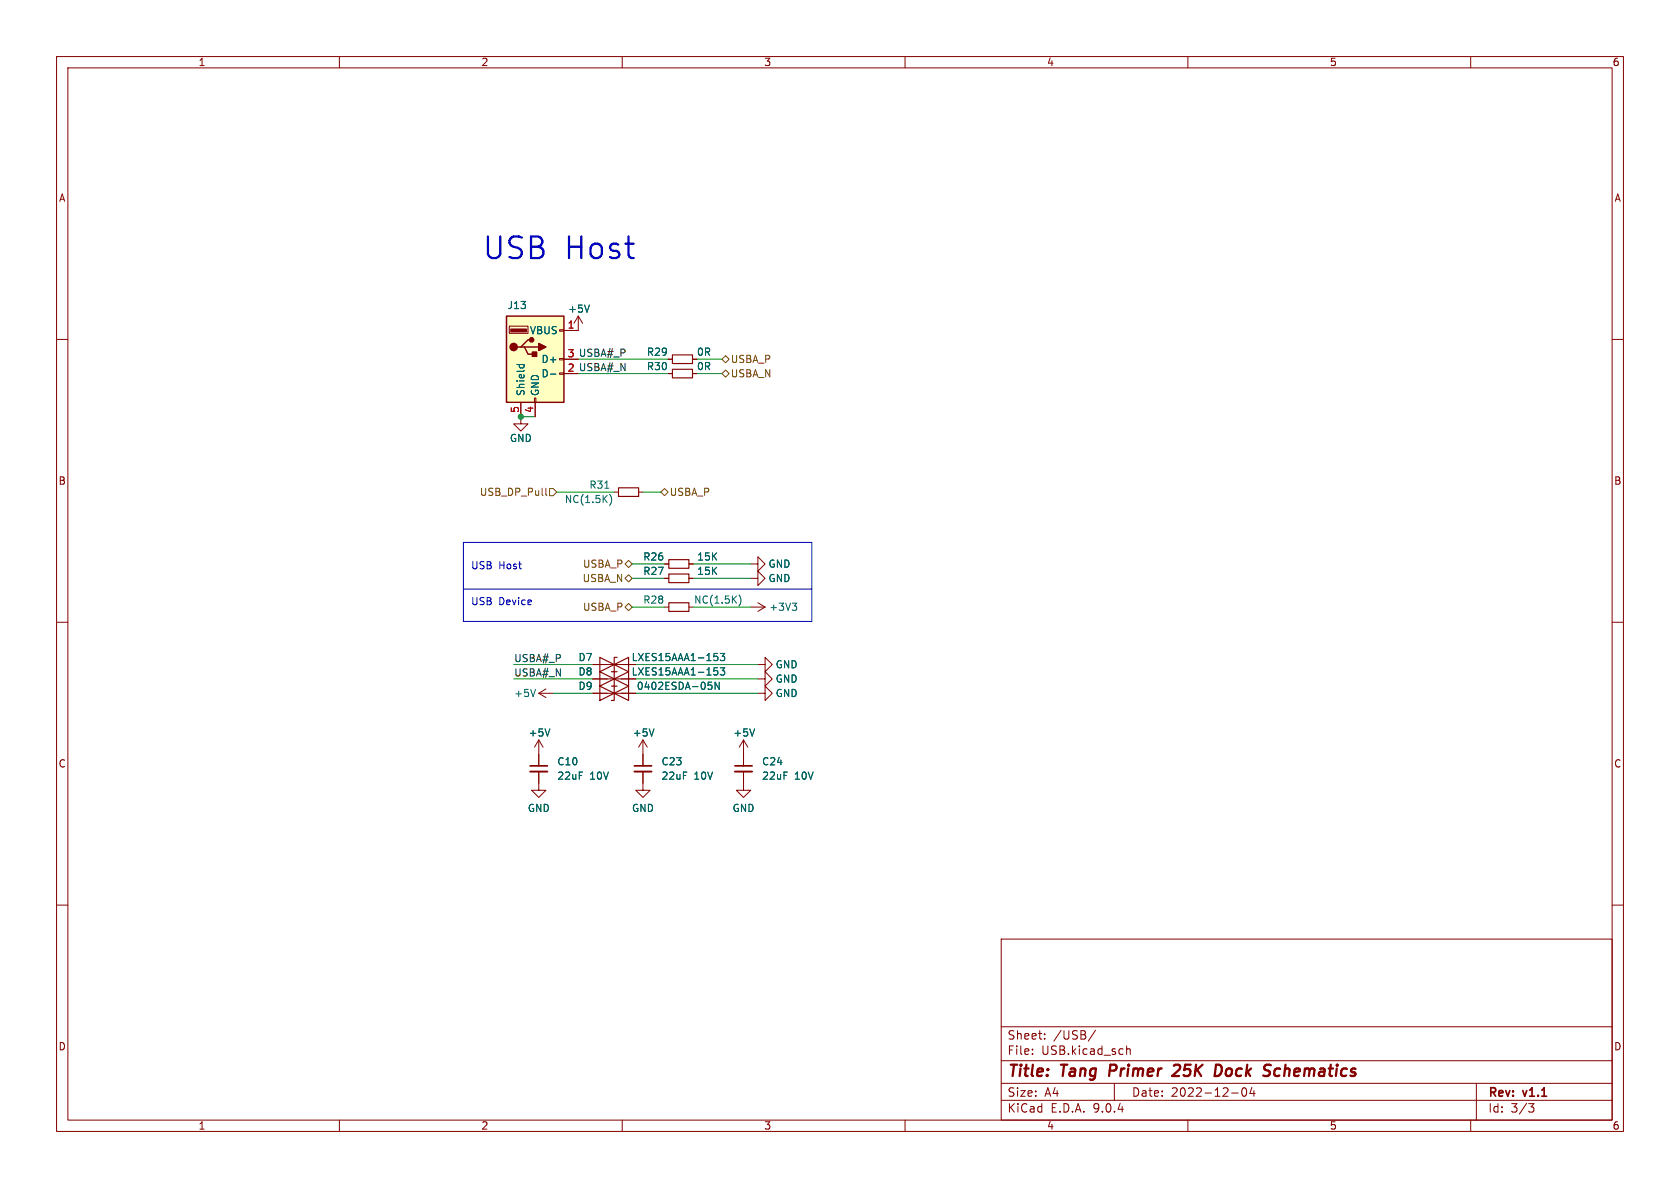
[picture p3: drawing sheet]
<svg xmlns="http://www.w3.org/2000/svg" width="297mm" height="210mm" viewBox="0 0 297 210" stroke-linecap="round" stroke-linejoin="round" font-family="sans-serif">
<g fill="none" stroke="#840000" stroke-width=".18">
<path d="M10 10h277v190h-277zM12 12h273v186h-273zM60 10v2M110 10v2M160 10v2M210 10v2M260 10v2M102.2 55.9l.8 1.3M102.2 55.9l-.7 1.3M102.2 55.9v2.5M10 60h2M92.1 73.7v1.2h1.2l-1.2 1.3-1.3-1.3h1.3"/>
<path d="M118.1 66h.8M118.1 63.5h.8M122.4 66h.8M122.4 63.5h.8M285 60h2M117.5 99.7h.7M121.8 99.7h.8M132.7 99.7h1.3v-1.3l1.3 1.3-1.3 1.3v-1.3M10 110h2M104.8 117.5h7.6M132.7 102.2h1.3v-1.2l1.3 1.2-1.3 1.3v-1.3M132.7 107.3h2.6"/>
<path d="M134 117.5h1.3v-1.3l1.2 1.3-1.2 1.2v-1.2M134 106.6l1.3 .7M135.3 107.3l-1.3 .8M285 110h2M95.2 130.8l.8 1.3M95.2 130.8l-.7 1.3M95.2 130.8v2.6M104.8 122.6h7.6M113.7 138.4v1.3h1.2l-1.2 1.3-1.3-1.3h1.3M113.7 130.8l.7 1.3M113.7 130.8l-.8 1.3M113.7 130.8v2.6"/>
<path d="M131.4 138.4v1.3h1.3l-1.3 1.3-1.2-1.3h1.2M131.4 130.8l.8 1.3M131.4 130.8l-.7 1.3M131.4 130.8v2.6M134 120h1.3v-1.3l1.2 1.3-1.2 1.3v-1.3M134 122.6h1.3v-1.3l1.2 1.3-1.2 1.2v-1.2M10 160h2M177 166h108v32h-108zM285 160h2M60 198v2M110 198v2M160 198v2"/>
<path d="M177 194.5h108M177 191.5h108M177 187.5h108M177 181.5h108M182.5 186.3v.1M182.5 185.5v.1M184.7 183.6v.1M184.7 182.8v.1M193.7 182.1l-1.3 2M197 191.5v3M199.2 184.9v1.5M199.2 185.5l.2-.1 .3 .1 .1 .9"/>
<path d="M210 198v2M217.7 193.2h1.2M219.7 192.4l.2-.1a.81 .81 0 0 1 .6 .6 .81 .81 0 0 1-.3 .8l-.2 .1a.81 .81 0 0 1-.3-1.4zM221.3 192.2l-.3 1.1h.9M221.7 192.8v1M260 198v2M261 191.5v6.5M270.2 195.1h1l-.5 .6 .4 .1 .1 .5-.3 .3h-.4"/>
</g>
<path d="M196.3 188.2l-.2 2M208.3 188.2h-.5l-.3 .2M208.5 189.1l-1.3 1.1h1.2M215 188.2h.5a1.08 1.08 0 0 1 .5 1.1 1.08 1.08 0 0 1-.8 .9M226.1 188.9a.66 .66 0 0 0-.8 .4v.7l.3 .2h.4" fill="none" stroke="#840000" stroke-width=".4"/>
<path d="M104.2 53.9l-.4 1.3M126.2 115.5h.6M126.7 116l.2 .2v.3l-.2 .3M127.3 115.5h.8l-.4 .5 .4 .1v.6l-.2 .1-.6-.1M140.1 106.6h.7l-.4 .5M140.6 107.1l.2 .3v.3l-.2 .2M97.2 128.8l-.4 1.3M115.6 128.8l-.4 1.3M125.2 120.6h.6M125.3 121.1h.3l.3 .2-.1 .5-.5 .1M127.2 120.6v1.3l-.8-1.3v1.3M133.4 128.8l-.4 1.3" fill="none" stroke="#006464" stroke-width=".18"/>
<path d="M118.9 65.3h3.5v1.5h-3.5zM118.9 62.7h3.5v1.6h-3.5zM118.2 98.9h3.6v1.6h-3.6zM106 116.2l2.6 1.3-2.6 1.2zM108.6 117.5l2.5-1.3v2.5zM109.1 116.2h-.5v2.5h-.5M106 121.3l2.6 1.3-2.6 1.2zM108.6 122.6l2.5-1.3v2.5zM109.1 121.3h-.5v2.5h-.5" fill="none" stroke="#840000" stroke-width=".2"/>
<path d="M89.5 55.9h10.2v15.2h-10.2z" fill="#ffffc2"/>
<path d="M89.5 55.9h10.2v15.2h-10.2zM92.1 61.3h.6l.6 1.3h1.3M92.7 61.3h2.5M94 60.1h-.7l-1.2 1.2h-.7" fill="none" stroke="#840000" stroke-width=".25"/>
<g fill="#840000" stroke="#840000" stroke-width=".25">
<path d="M94.1 62.2h.8v.8h-.8z"/>
<path d="M95.2 60.7l1.3 .6-1.3 .7z"/>
<circle cx="90.8" cy="61.3" r=".63"/>
<circle cx="94" cy="60.1" r=".38"/>
</g>
<path d="M90.3 58.2h2.8v.5h-2.8z" fill="#840000" stroke="#840000" stroke-width=".18"/>
<g fill="none" stroke="#840000" stroke-width=".18">
<path d="M90 57.7h3.3v1.2h-3.3zM98.9 58.3h.8v.2h-.8zM99.7 58.4h2.5M92.1 71.1v2.6M94.5 70.4h.2v.7h-.2zM94.6 71.1v2.6M98.9 63.4h.8v.2h-.8zM98.9 65.9h.8v.3h-.8zM99.7 63.5h2.5M118.1 63.5h.8M118.1 66h.8M122.4 63.5h.8"/>
<path d="M122.4 66h.8M108.6 87h.7M112.9 87h.8M117.5 99.7h.7M121.8 99.7h.8M104.8 117.5h2.5M109.9 117.5h2.5M117.5 107.3h.7M117.5 102.2h.7M121.8 107.3h.8M121.8 102.2h.8M95.2 136.4v3.3h1.3l-1.3 1.3-1.2-1.3h1.2"/>
<path d="M95.2 133.4v2M95.2 122.6l1.3 .7M95.2 122.6h2.6M96.5 121.8l-1.3 .8M104.8 122.6h2.5M104.8 120h7.6M109.9 122.6h2.5M113.7 133.4v2M113.7 136.4v2M131.4 133.4v2M131.4 136.4v2"/>
</g>
<g fill="none" stroke="#006464" stroke-width=".18">
<path d="M104.2 53.9l-.4 1.3M91.4 64.4h1.3M91.9 64.4l-.1 .4M92.6 64.4l.1 .4M97.3 66.1h1M106.9 86.3h.7M107.8 87.4a1.46 1.46 0 0 1 0 1.9M126.2 118.1h.6M126.2 115.5h.6M126.7 118.5l.2 .3v.3l-.2 .2M126.7 116l.2 .2v.3l-.2 .3M127.3 118.1h.8l-.4 .4 .4 .2v.5l-.2 .1-.6-.1"/>
<path d="M127.3 115.5h.8l-.4 .5 .4 .1v.6l-.2 .1-.6-.1M130.6 105.2a1.46 1.46 0 0 1 0 1.9M94.7 121.9l-.5 1.2M97.2 128.8l-.4 1.3M115.6 128.8l-.4 1.3M125.2 120.6h.6M125.3 121.1h.3l.3 .2-.1 .5-.5 .1M127.2 120.6v1.3l-.8-1.3v1.3M133.4 128.8l-.4 1.3"/>
</g>
<path d="M93.7 135.4h3.1M112.1 135.4h3.1M129.9 135.4h3.1" fill="none" stroke="#840000" stroke-width=".3"/>
<path d="M93.7 136.4h3.1M112.1 136.4h3.1M129.9 136.4h3.1" fill="none" stroke="#840000" stroke-width=".33"/>
<path d="M109.3 86.2h3.6v1.6h-3.6zM106 118.7l2.6 1.3-2.6 1.3zM109.1 118.7h-.5v2.6h-.5M118.2 106.6h3.6v1.5h-3.6zM118.2 101.5h3.6v1.5h-3.6zM108.6 120l2.5-1.3v2.6z" fill="none" stroke="#840000" stroke-width=".2"/>
<path d="M127.6 66l.7-.6 .6 .6-.6 .7zM128.3 62.9l.6 .6-.6 .6-.7-.6zM96.5 86.3v1.1l.2 .2M97.2 86.4h.6l.6 .6-.6 .6h-.6zM110.5 99.7l.6-.6 .7 .6-.7 .6zM116.8 87l.7-.6 .6 .6-.6 .6zM110.5 107.3l.6-.6 .7 .6-.7 .7zM110.5 102.2l.6-.6 .7 .6-.7 .7z" fill="none" stroke="#725600" stroke-width=".18"/>
<path d="M81.9 95.9h61.6v14h-61.6zM81.9 104.1h61.6" fill="none" stroke="#0000c2" stroke-width=".18"/>
<g fill="none" stroke="#009600" stroke-width=".18">
<path d="M92.1 73.7h2.5M102.2 63.5h15.9M102.2 66h15.9M123.2 63.5h4.4M123.2 66h4.4M98.4 87h10.2M111.8 99.7h5.7M113.7 87h3.1M122.6 99.7h10.1M90.8 117.5h14M111.8 107.3h5.7M111.8 102.2h5.7"/>
<path d="M112.4 117.5h21.6M122.6 107.3h10.1M122.6 102.2h10.1M90.8 120h14M97.8 122.6h7M112.4 120h21.6M112.4 122.6h21.6"/>
</g>
<circle cx="92.1" cy="73.7" r=".46" fill="#009600" stroke="#009600" stroke-width=".18"/>
<text font-size="5.3" fill="#0000c2" x="85.1" y="46.1">USB Host</text>
<g font-size="2.8" fill="#840000">
<text x="178" y="190.9">Title:</text>
<text x="187.7" y="190.9">Tang</text>
<text x="196.9" y="190.9">Primer</text>
<text x="209.1" y="190.9">25K</text>
<text x="217.2" y="190.9">Dock</text>
<text x="226.7" y="190.9">Schematics</text>
</g>
<g font-size="2.1" fill="#840000">
<text x="178" y="184">Sheet:</text>
<text x="186.2" y="184">/USB/</text>
<text x="178" y="186.7">File:</text>
<text x="184.1" y="186.7">USB.kicad_sch</text>
<text x="178" y="196.9">KiCad</text>
<text x="178" y="194.1">Size:</text>
<text x="184.7" y="194.1">A4</text>
<text x="185.7" y="196.9">E.D.A.</text>
<text x="193.3" y="196.9">9.0.4</text>
<text x="200" y="194.1">Date:</text>
<text x="207" y="194.1">2022-12-04</text>
<text x="263" y="194.3">Rev:</text>
<text x="263" y="196.9">Id:</text>
<text x="267.1" y="196.9">3/3</text>
<text x="269.4" y="194.3">v1.1</text>
</g>
<g font-size="1.8" fill="#840000">
<text x="35" y="11.9">1</text>
<text x="85" y="11.9">2</text>
<text x="135" y="11.9">3</text>
<text x="185" y="11.9">4</text>
<text x="235" y="11.9">5</text>
<text x="285" y="11.9">6</text>
<text x="10.3" y="35.9">A</text>
<text x="285.3" y="35.9">A</text>
<text x="100.3" y="65.8">2 USBA#_N</text>
<text x="10.3" y="85.9">B</text>
<text x="285.3" y="85.9">B</text>
<text x="10.3" y="135.9">C</text>
<text x="285.3" y="135.9">C</text>
<text x="10.3" y="185.9">D</text>
<text x="285.3" y="185.9">D</text>
<text x="35" y="199.9">1</text>
<text x="85" y="199.9">2</text>
<text x="135" y="199.9">3</text>
<text x="185" y="199.9">4</text>
<text x="235" y="199.9">5</text>
<text x="285" y="199.9">6</text>
</g>
<g font-size="1.8" fill="#006464">
<text x="89.6" y="54.8">J13</text>
<text x="93.6" y="59.3">VBUS</text>
<text x="100.3" y="55.5">+5V</text>
<text x="95.6" y="64.4">D+</text>
<text x="114.3" y="65.6">R30</text>
<text x="114.3" y="63.1">R29</text>
<text x="123.1" y="65.6">0R</text>
<text x="123.1" y="63.1">0R</text>
<text x="92.9" y="70.1" transform="rotate(-90 92.9 70.1)">Shield</text>
<text x="95.5" y="70.1" transform="rotate(-90 95.5 70.1)">GND</text>
<text x="95.6" y="66.9">D-</text>
<text x="90" y="78.3">GND</text>
<text x="99.7" y="89.1">NC(1.5K)</text>
<text x="104.1" y="86.6">R31</text>
<text x="113.6" y="99.3">R26</text>
<text x="113.6" y="101.8">R27</text>
<text x="123.1" y="99.3">15K</text>
<text x="123.1" y="101.8">15K</text>
<text x="135.8" y="100.6">GND</text>
<text x="113.6" y="106.9">R28</text>
<text x="122.6" y="106.9">NC(1.5K)</text>
<text x="135.8" y="103.1">GND</text>
<text x="135.9" y="108.2">+3V3</text>
<text x="102.2" y="117.1">D7</text>
<text x="102.2" y="119.6">D8</text>
<text x="111.6" y="117.1">LXES15AAA1-153</text>
<text x="111.6" y="119.6">LXES15AAA1-153</text>
<text x="137" y="118.3">GND</text>
<text x="90.8" y="123.4">+5V</text>
<text x="102.2" y="122.1">D9</text>
<text x="112.5" y="122.1">0402ESDA-05N</text>
<text x="137" y="120.9">GND</text>
<text x="137" y="123.4">GND</text>
<text x="93.4" y="130.4">+5V</text>
<text x="111.8" y="130.4">+5V</text>
<text x="129.5" y="130.4">+5V</text>
<text x="98.4" y="135.5">C10</text>
<text x="116.8" y="135.5">C23</text>
<text x="134.6" y="135.5">C24</text>
<text x="93.2" y="143.7">GND</text>
<text x="98.4" y="138">22uF</text>
<text x="104.3" y="138">10V</text>
<text x="111.6" y="143.7">GND</text>
<text x="116.8" y="138">22uF</text>
<text x="122.7" y="138">10V</text>
<text x="129.4" y="143.7">GND</text>
<text x="134.6" y="138">22uF</text>
<text x="140.5" y="138">10V</text>
</g>
<g font-size="1.8" fill="#a90000">
<text x="100.3" y="58.2">1</text>
<text x="100.3" y="63.2">3</text>
<text x="100.3" y="65.8">2</text>
<text x="91.8" y="73.1" transform="rotate(-90 91.8 73.1)">5</text>
<text x="94.4" y="73.1" transform="rotate(-90 94.4 73.1)">4</text>
</g>
<g font-size="1.8" fill="#0f0f0f">
<text x="100.3" y="63.2">3 USBA#_P</text>
<text x="90.8" y="117.1">USBA#_P</text>
<text x="90.8" y="119.7">USBA#_N</text>
</g>
<g font-size="1.8" fill="#725600">
<text x="129.1" y="64.4">USBA_P</text>
<text x="129.1" y="66.9">USBA_N</text>
<text x="84.7" y="87.9">USB_DP_Pull</text>
<text x="118.3" y="87.9">USBA_P</text>
<text x="103" y="100.6">USBA_P</text>
<text x="102.9" y="103.1">USBA_N</text>
<text x="103" y="108.2">USBA_P</text>
</g>
<g font-size="1.8" fill="#0000c2">
<text x="83.2" y="100.7">USB</text>
<text x="88.2" y="100.7">Host</text>
<text x="83.2" y="107.1">USB</text>
<text x="88.2" y="107.1">Device</text>
</g>
</svg>
